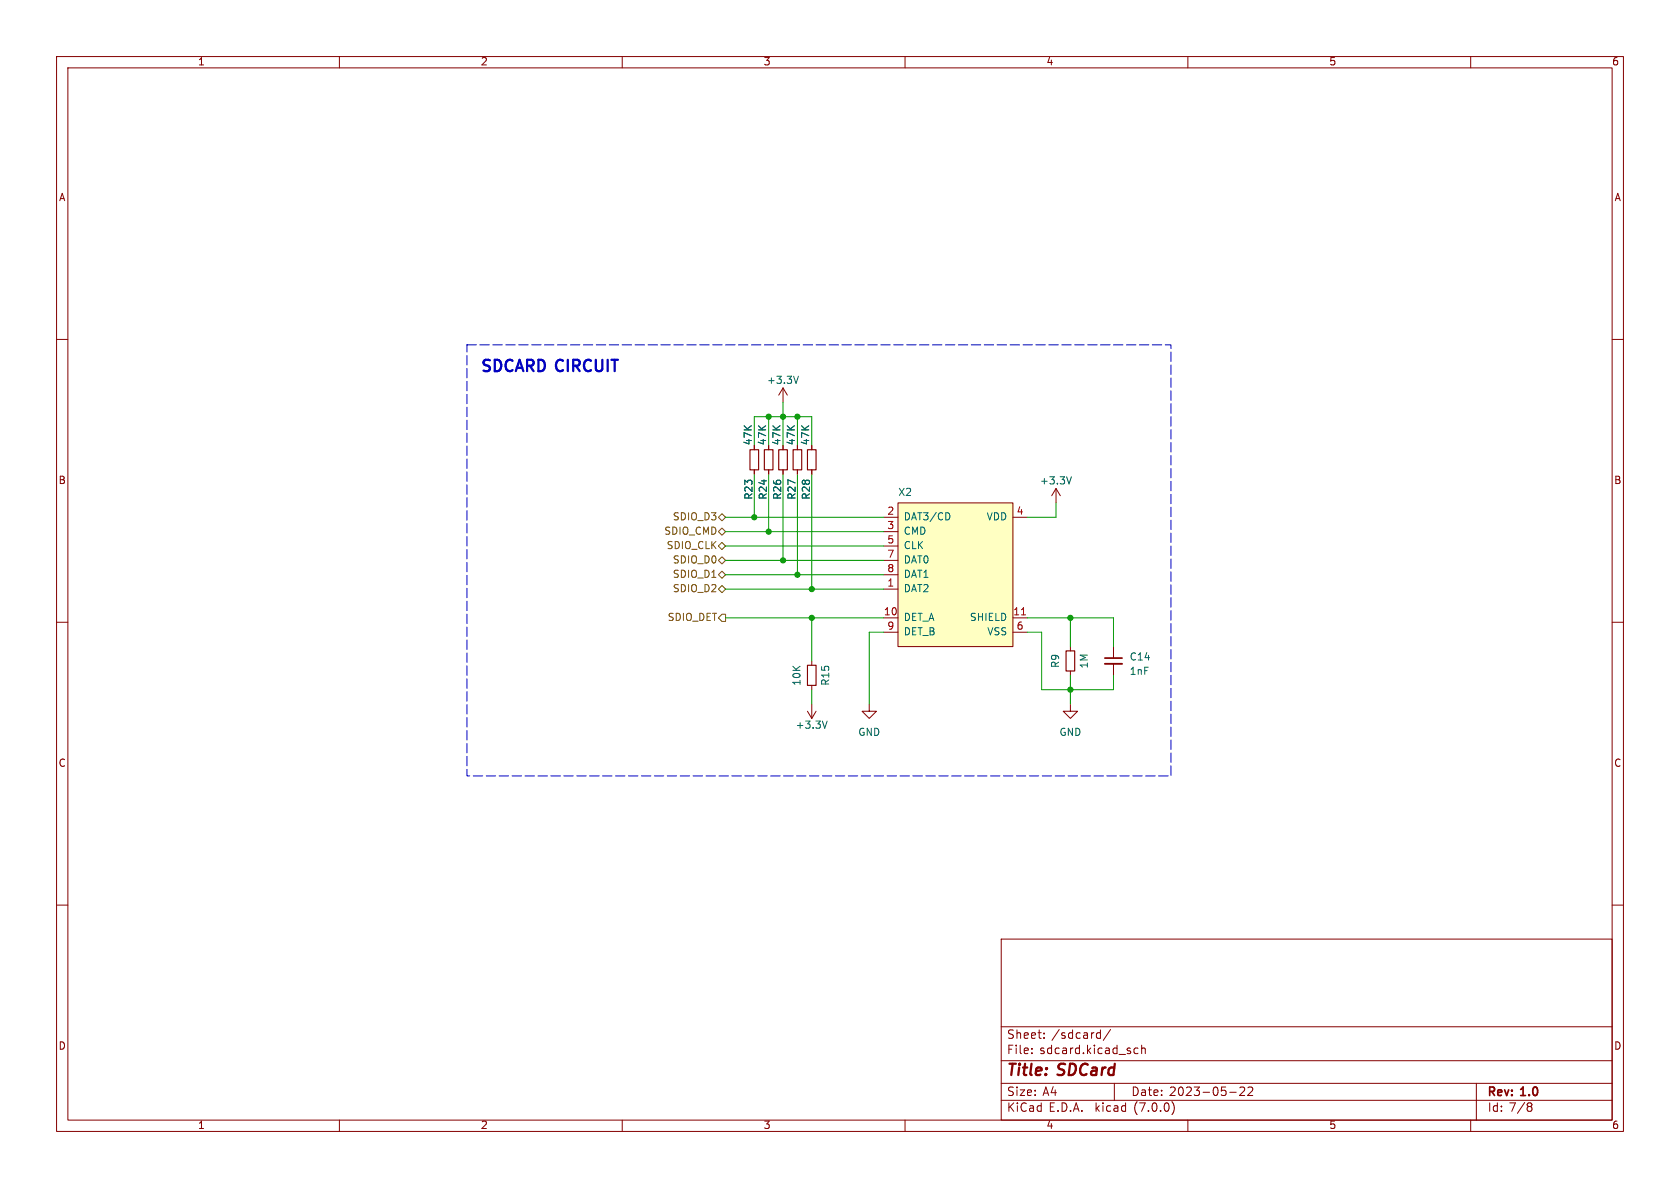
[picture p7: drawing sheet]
<svg xmlns="http://www.w3.org/2000/svg" width="297mm" height="210mm" viewBox="0 0 297 210" stroke-linecap="round" stroke-linejoin="round" font-family="sans-serif">
<g fill="none" stroke="#840000" stroke-width=".18">
<path d="M10 10h277v190h-277zM12 12h273v186h-273zM60 10v2M110 10v2M160 10v2M210 10v2M260 10v2M10 60h2M285 60h2M133.3 78.7v.8M135.9 78.7v.8M138.4 68.6v2.5"/>
<path d="M138.4 78.7v.8M138.4 68.6l-.7 1.3M138.4 68.6l.8 1.3M141 78.7v.8M143.5 78.7v.8M133.3 83.1v.7M135.9 83.1v.7M138.4 83.1v.7M141 83.1v.7M143.5 83.1v.7M156.2 91.4h2.5M156.2 94h2.5"/>
<path d="M156.2 96.5h2.5M156.2 99.1h2.5M158.7 88.9h20.4v25.4h-20.4zM179.1 91.4h2.5M186.7 86.4l-.8 1.2M186.7 86.4v2.5M186.7 86.4l.8 1.2M10 110h2M143.5 116.8v.8M156.2 104.1h2.5M156.2 109.2h2.5M156.2 111.8h2.5"/>
<path d="M156.2 101.6h2.5M179.1 109.2h2.5M179.1 111.8h2.5M189.2 114.3v.8M189.2 118.6v.8M196.8 114.3v2M196.8 117.3v2.1M285 110h2M142.7 125.7l.8 1.3M143.5 121.2v.7M143.5 124.5v2.5M144.3 125.7l-.8 1.3"/>
<path d="M153.7 124.5v1.2h1.2l-1.2 1.3-1.3-1.3h1.3M189.2 124.5v1.2h1.3l-1.3 1.3-1.2-1.3h1.2M10 160h2M285 160h2M177 166h108v32h-108zM60 198v2M110 198v2M160 198v2M177 194.5h108M177 191.5h108M177 187.5h108M177 181.5h108"/>
<path d="M182.4 186.1v.2M182.4 185.3v.2M184.6 183.4v.2M184.6 182.6v.2M194 183.5h.5M194 182.6h.5M194.5 182.1v1.5M196.3 182l-1.3 1.9M197 191.5v3M200.5 186l.3 .3 .4-.1M201.2 185.3h-.4l-.3 .2M201.8 185.4l.2-.1h.4l.1 1"/>
<path d="M201.8 184.8v1.5M207.2 194.8a1.74 1.74 0 0 1 0 2.2M210 198v2M217.4 193.1h1.1M219.2 192.3l.6-.1 .2 .1v.3l-.9 1.1h.9M220.6 192.3l.6-.1 .2 .1 .1 .3-1 1.1h1M260 198v2M261 191.5v6.5M270.3 195.6h.2M270.5 195l.3 .2-.3 .4M270.5 195.6l.3 .1v.5l-.3 .3h-.2"/>
</g>
<path d="M141.2 66.5l-.5 1.3M167.8 90.8l.1 .4-.1 .5M189.4 84.3l-.4 1.3M146.2 127.5l-.4 1.2" fill="none" stroke="#006464" stroke-width=".18"/>
<path d="M132.6 79.5h1.5v3.6h-1.5zM135.1 79.5h1.6v3.6h-1.6zM137.7 79.5h1.5v3.6h-1.5zM140.2 79.5h1.5v3.6h-1.5zM142.7 79.5h1.6v3.6h-1.6zM142.7 117.6h1.6v3.6h-1.6zM188.5 115.1h1.5v3.5h-1.5z" fill="none" stroke="#840000" stroke-width=".2"/>
<path d="M195.3 117.3h3.1" fill="none" stroke="#840000" stroke-width=".33"/>
<path d="M195.3 116.3h3.1" fill="none" stroke="#840000" stroke-width=".3"/>
<path d="M158.7 88.9h20.4v25.4h-20.4z" fill="#ffffc2" stroke="#ffffc2" stroke-width=".18"/>
<path d="M180.6 108.7h.7" fill="none" stroke="#a90000" stroke-width=".18"/>
<path d="M127 94l.6-.7 .7 .7-.7 .6zM127 96.5l.6-.6 .7 .6-.7 .7zM127 99.1l.6-.7 .7 .7-.7 .6zM127.6 90.8l.7 .6-.7 .7-.6-.7zM127 104.1l.6-.6 .7 .6-.7 .7zM127.6 101l.7 .6-.7 .6-.6-.6zM127.6 108.6h.7v1.3h-.7l-.6-.7z" fill="none" stroke="#725600" stroke-width=".18"/>
<path d="M82.5 61h124.5v76.2h-124.5v-76.2" fill="none" stroke="#0000c2" stroke-width=".18" stroke-dasharray="1.7 .6"/>
<g fill="none" stroke="#009600" stroke-width=".18">
<path d="M133.3 78.7v-5h10.2v5M135.9 73.7v5M138.4 71.1v7.6M141 73.7v5M128.3 91.4h27.9M128.3 94h27.9M128.3 99.1h27.9M128.3 96.5h27.9M133.3 83.8v7.6M135.9 83.8v10.2M138.4 83.8v15.3M141 83.8v17.8"/>
<path d="M143.5 83.8v20.3M186.7 88.9v2.5h-5.1M128.3 101.6h27.9M128.3 104.1h27.9M128.3 109.2h27.9M143.5 109.2v7.6M156.2 111.8h-2.5v12.7M181.6 111.8h2.5v10.1h12.7v-2.5M181.6 109.2h15.2v5.1M189.2 109.2v5.1M189.2 119.4v5.1M143.5 121.9v2.6"/>
</g>
<g fill="#009600" stroke="#009600" stroke-width=".18">
<circle cx="189.2" cy="121.9" r=".46"/>
<circle cx="143.5" cy="104.1" r=".46"/>
<circle cx="141" cy="101.6" r=".46"/>
<circle cx="189.2" cy="109.2" r=".46"/>
<circle cx="143.5" cy="109.2" r=".46"/>
<circle cx="135.9" cy="73.7" r=".46"/>
<circle cx="141" cy="73.7" r=".46"/>
<circle cx="138.4" cy="73.7" r=".46"/>
<circle cx="135.9" cy="94" r=".46"/>
<circle cx="138.4" cy="99.1" r=".46"/>
<circle cx="133.3" cy="91.4" r=".46"/>
</g>
<text font-size="2.8" fill="#0000c2" x="85.1" y="66">SDCARD CIRCUIT</text>
<g font-size="2.8" fill="#840000">
<text x="178" y="190.8">Title:</text>
<text x="187.1" y="190.8">SDCard</text>
</g>
<g font-size="2.1" fill="#840000">
<text x="178" y="183.9">Sheet:</text>
<text x="185.9" y="183.9">/sdcard/</text>
<text x="178" y="186.6">File:</text>
<text x="183.8" y="186.6">sdcard.kicad_sch</text>
<text x="178" y="196.8">KiCad</text>
<text x="178" y="194">Size:</text>
<text x="184.3" y="194">A4</text>
<text x="185.4" y="196.8">E.D.A.</text>
<text x="193.7" y="196.8">kicad</text>
<text x="200" y="194">Date:</text>
<text x="200.6" y="196.8">(7.0.0)</text>
<text x="206.7" y="194">2023-05-22</text>
<text x="263" y="194.2">Rev:</text>
<text x="263" y="196.8">Id: 7/8</text>
<text x="269" y="194.2">1.0</text>
</g>
<g font-size="1.8" fill="#840000">
<text x="35" y="11.8">1</text>
<text x="85" y="11.8">2</text>
<text x="135" y="11.8">3</text>
<text x="185" y="11.8">4</text>
<text x="235" y="11.8">5</text>
<text x="285" y="11.8">6</text>
<text x="10.4" y="35.8">A</text>
<text x="285.4" y="35.8">A</text>
<text x="10.3" y="85.8">B</text>
<text x="285.3" y="85.8">B</text>
<text x="10.3" y="135.8">C</text>
<text x="285.3" y="135.8">C</text>
<text x="10.3" y="185.8">D</text>
<text x="285.3" y="185.8">D</text>
<text x="35" y="199.8">1</text>
<text x="85" y="199.8">2</text>
<text x="135" y="199.8">3</text>
<text x="185" y="199.8">4</text>
<text x="235" y="199.8">5</text>
<text x="285" y="199.8">6</text>
</g>
<g font-size="1.8" fill="#006464">
<text x="135.5" y="68.1">+3.3V</text>
<text x="133.2" y="78.8" transform="rotate(-90 133.2 78.8)">47K</text>
<text x="135.7" y="78.8" transform="rotate(-90 135.7 78.8)">47K</text>
<text x="138.3" y="78.8" transform="rotate(-90 138.3 78.8)">47K</text>
<text x="140.8" y="78.8" transform="rotate(-90 140.8 78.8)">47K</text>
<text x="143.3" y="78.8" transform="rotate(-90 143.3 78.8)">47K</text>
<text x="133.3" y="88.4" transform="rotate(-90 133.3 88.4)">R23</text>
<text x="135.8" y="88.4" transform="rotate(-90 135.8 88.4)">R24</text>
<text x="138.4" y="88.4" transform="rotate(-90 138.4 88.4)">R26</text>
<text x="140.9" y="88.4" transform="rotate(-90 140.9 88.4)">R27</text>
<text x="143.5" y="88.4" transform="rotate(-90 143.5 88.4)">R28</text>
<text x="158.7" y="87.9">X2</text>
<text x="183.8" y="85.9">+3.3V</text>
<text x="159.8" y="92.3">DAT3/CD</text>
<text x="159.8" y="94.8">CMD</text>
<text x="174.3" y="92.3">VDD</text>
<text x="159.8" y="97.3">CLK</text>
<text x="159.8" y="99.9">DAT0</text>
<text x="159.8" y="105">DAT2</text>
<text x="159.8" y="102.4">DAT1</text>
<text x="159.8" y="110">DET_A</text>
<text x="159.8" y="112.6">DET_B</text>
<text x="171.3" y="110">SHIELD</text>
<text x="174.4" y="112.6">VSS</text>
<text x="187.5" y="118.1" transform="rotate(-90 187.5 118.1)">R9</text>
<text x="192.6" y="118.2" transform="rotate(-90 192.6 118.2)">1M</text>
<text x="199.7" y="117">C14</text>
<text x="199.7" y="119.6">1nF</text>
<text x="141.8" y="121.3" transform="rotate(-90 141.8 121.3)">10K</text>
<text x="146.9" y="121.3" transform="rotate(-90 146.9 121.3)">R15</text>
<text x="140.6" y="129.1">+3.3V</text>
<text x="151.7" y="130.4">GND</text>
<text x="187.2" y="130.4">GND</text>
</g>
<g font-size="1.8" fill="#725600">
<text x="117.3" y="94.8">SDIO_CMD</text>
<text x="118.8" y="92.3">SDIO_D3</text>
<text x="117.7" y="97.3">SDIO_CLK</text>
<text x="118.8" y="99.9">SDIO_D0</text>
<text x="118.8" y="102.4">SDIO_D1</text>
<text x="118.8" y="105">SDIO_D2</text>
<text x="117.9" y="110">SDIO_DET</text>
</g>
<g font-size="1.8" fill="#a90000">
<text x="156.8" y="91.2">2</text>
<text x="156.8" y="93.7">3</text>
<text x="179.7" y="91.2">4</text>
<text x="156.8" y="96.3">5</text>
<text x="156.8" y="98.8">7</text>
<text x="156.8" y="101.3">8</text>
<text x="156.8" y="103.9">1</text>
<text x="156.2" y="109">10</text>
<text x="156.8" y="111.5">9</text>
<text x="179.1" y="109">11</text>
<text x="179.7" y="111.5">6</text>
</g>
</svg>
